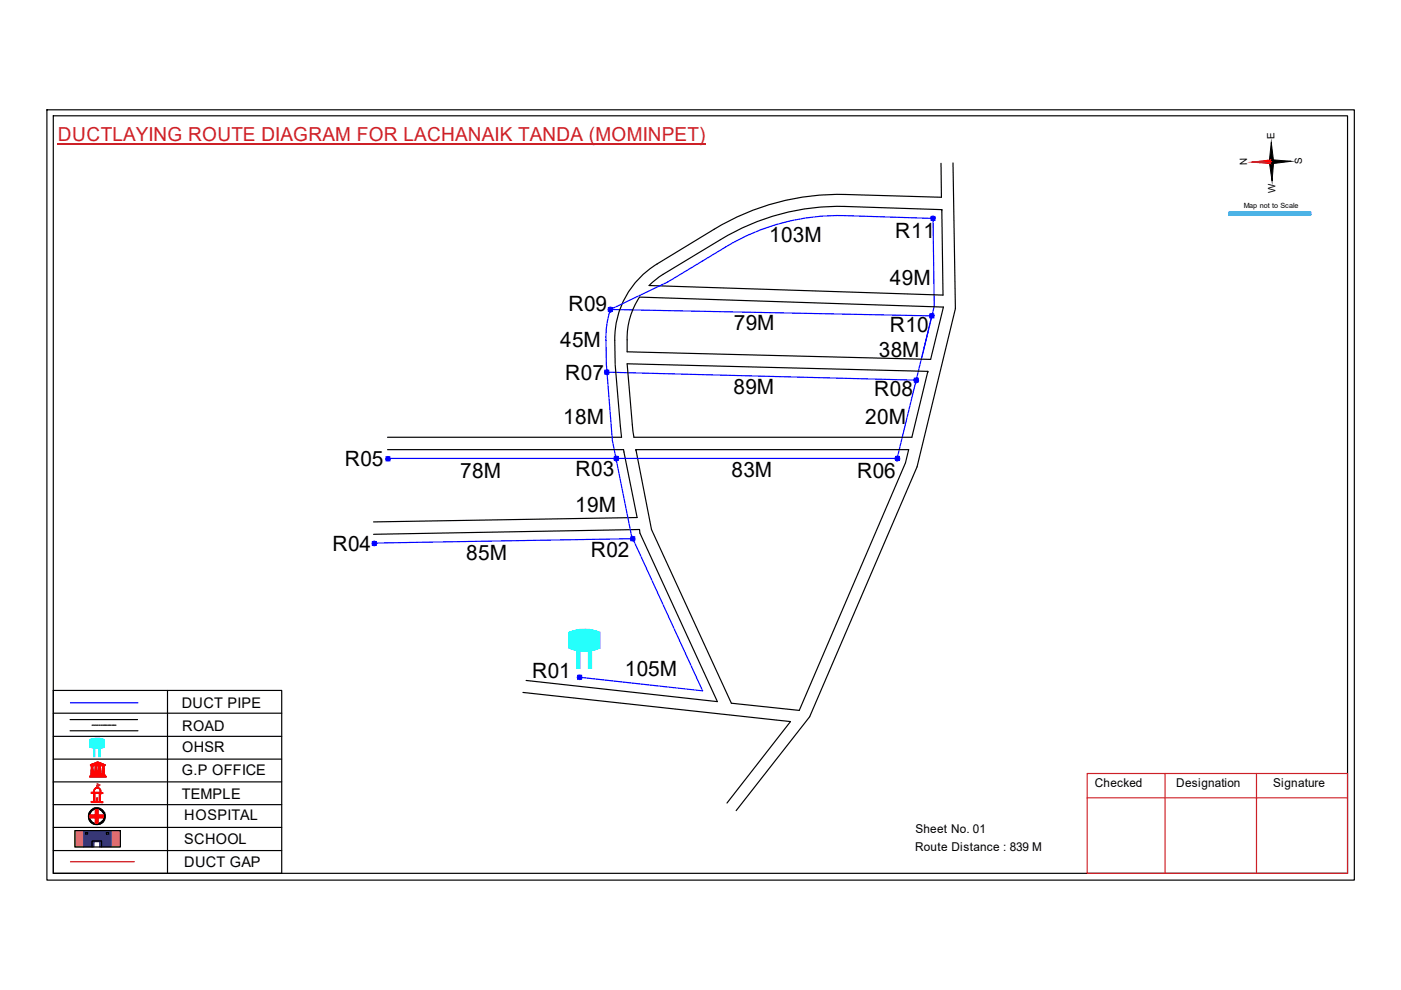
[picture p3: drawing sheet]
<svg xmlns="http://www.w3.org/2000/svg" width="297mm" height="210mm" viewBox="0 0 297 210" stroke-linecap="round" stroke-linejoin="round" font-family="sans-serif">
<path d="M11.3 151.2h48.4M11.3 156.1h48.4M14.9 152.6h14.3M14.9 154.9h14.3M35.5 146.4v38.8M11.3 175.4h48.4M11.3 161h48.4M11.3 165.8h48.4M11.3 170.6h48.4M11.3 180.3h48.4" fill="none" stroke="#000" stroke-width=".25"/>
<path d="M21 158.6h.3v1.8h-.3z" fill-rule="evenodd" fill="#0ffffc"/>
<path d="M21 158.6h.3v1.8h-.3z" fill="none" stroke="#0ffffc" stroke-width=".21"/>
<path d="M19.9 158.6h.2v1.8h-.2z" fill-rule="evenodd" fill="#0ffffc"/>
<path d="M19 156.9l1.6-.4 1.5 .3v1.6l-1.5 .3-1.6-.4zM19.9 158.6h.2v1.8h-.2z" fill="none" stroke="#0ffffc" stroke-width=".21"/>
<path d="M19 156.8a4.2 4.2 0 0 1 3.1 0v1.7a4.5 4.5 0 0 1-3-.1z" fill-rule="evenodd" fill="#0ffffc"/>
<path d="M19 156.8a4.2 4.2 0 0 1 3.1 0v1.7a4.5 4.5 0 0 1-3-.1z" fill="none" stroke="#0ffffc" stroke-width=".21"/>
<path d="M19 164.6h3.5v.2h-3.5zM19.2 164.3h3.1v.2h-3.1zM19.2 162.1l1.5-.6 1.6 .7zM19.3 162.4l.6-.1-.2 .1 .1 1.7h-.5l.1-1.7zM19.3 164.2h2.8v.1h-2.8zM19.5 162.1l1.2-.5 1.3 .5zM20.1 162.3h.5v1.8h-.5zM20.7 161.7l.2 .1-.2 .3zM20.9 162.3h.5v1.8h-.5zM21.6 162.3l.6 .1h-.1v1.7h-.4l.1-1.7z" fill="none" stroke="#f00" stroke-width=".21"/>
<path d="M21.6 162.3h.5v1.8h-.5z" fill-rule="evenodd" fill="#f00"/>
<path d="M21.6 162.3h.5v1.8h-.5z" fill="none" stroke="#f00" stroke-width=".21"/>
<path d="M20.9 162.3h.5v1.8h-.5z" fill-rule="evenodd" fill="#f00"/>
<path d="M20.9 162.3h.5v1.8h-.5z" fill="none" stroke="#f00" stroke-width=".21"/>
<path d="M20.1 162.3h.5v1.8h-.5z" fill-rule="evenodd" fill="#f00"/>
<path d="M20.1 162.3h.5v1.8h-.5z" fill="none" stroke="#f00" stroke-width=".21"/>
<path d="M19.3 162.3h.5v1.8h-.5z" fill-rule="evenodd" fill="#f00"/>
<path d="M19.3 162.3h.5v1.8h-.5z" fill="none" stroke="#f00" stroke-width=".21"/>
<path d="M20.6 161.7h.4v.4h-.4z" fill-rule="evenodd" fill="#f00"/>
<path d="M19 164.6h3.6v.2h-3.6zM19 164.7h3.6M19.2 164.3h3.1v.2h-3.1zM19.2 164.4h3.1M19.3 164.2h2.8v.1h-2.8zM19.3 164.3h2.8M20.6 161.7h.4v.4h-.4z" fill="none" stroke="#f00" stroke-width=".21"/>
<path d="M19.2 162.1l1-.4a.94 .94 0 0 1 1.1 0l1 .4v.2h-3.1zM19.9 162.1h.7l-.1-.3zM21 161.8l-.1 .3h.7z" fill-rule="evenodd" fill="#f00"/>
<path d="M19.2 162.1l1-.4a.94 .94 0 0 1 1.1 0l1 .4v.2h-3.1zM19.9 162.1l.6-.3 .1 .3zM20.1 168.1h1l-.1 1.9-.9-.1zM20.1 167.2a.73 .73 0 0 1 .9-.2 .73 .73 0 0 1 .4 .9v.2h.4v.1h-.5v1.7l.5 .1v.2l-2.5-.1v-.2h.6v-1.8h-.5v-.1h.5v-.4zM20.1 167.3a.55 .55 0 0 1 1 0l.2 .8-1.4-.1zM20.5 169.2l.1 .6zM20.6 166.5l.1 .5zM21 161.8l.6 .3h-.7z" fill="none" stroke="#f00" stroke-width=".21"/>
<path d="M20.6 166.2l.6 .3-.5 .3z" fill="none" stroke="#e66000" stroke-width=".21"/>
<path d="M20 167.2a.8 .8 0 0 1 1.4 .3v.5l.4 .1v.1l-.5 .1v1.5l.1 .2h.4v.2h-2.5v-.3l.6-.1v-1.6h-.6v-.2h.5zM20.1 167.4l-.2 .6h1.3l-.1-.6-.2-.3h-.5zM20.1 168.3v1.6h.9v-1.7zM20.4 169.2h.3l-.1 .7h-.2z" fill-rule="evenodd" fill="#f00"/>
<path d="M20 167.2a.8 .8 0 0 1 1.4 .3v.5l.4 .1v.1l-.5 .1v1.5l.1 .2h.4v.2h-2.5v-.3l.6-.1v-1.6h-.6v-.2h.5zM20.1 167.4l.3-.3h.5l.2 .3 .1 .6h-1.3zM20.1 168.3l.9-.1v1.7h-.9zM20.4 169.2h.3l-.1 .7h-.2z" fill="none" stroke="#f00" stroke-width=".21"/>
<path d="M20.6 166.5v.5z" fill="#f00"/>
<path d="M20.6 166.5v.5z" fill="none" stroke="#f00" stroke-width=".21"/>
<path d="M20.6 166.5v.5z" fill="#f00"/>
<path d="M20.6 166.5v.5z" fill="none" stroke="#f00" stroke-width=".21"/>
<path d="M20.6 166.5v.5z" fill="#f00"/>
<path d="M20.6 166.5v.5zM20.6 166.5v.5" fill="none" stroke="#f00" stroke-width=".21"/>
<path d="M20.7 166.8l-.1 .2z" fill="#f00"/>
<path d="M20.7 166.8l-.1 .2z" fill="none" stroke="#f00" stroke-width=".21"/>
<path d="M20.7 166.8v.2z" fill="#f00"/>
<path d="M20.7 166.8v.2z" fill="none" stroke="#f00" stroke-width=".21"/>
<path d="M20.6 167h.1z" fill="#f00"/>
<path d="M20.6 167h.1z" fill="none" stroke="#f00" stroke-width=".21"/>
<path d="M20.6 167h.1z" fill="#f00"/>
<path d="M20.6 167h.1z" fill="none" stroke="#f00" stroke-width=".21"/>
<path d="M20.6 166.2l.6 .3-.6 .3z" fill-rule="evenodd" fill="#e66000"/>
<path d="M20.6 166.2l.6 .3-.6 .3z" fill="none" stroke="#e66000" stroke-width=".21"/>
<path d="M11.3 146.4h48.4v38.8h-48.4zM19.5 153.8h.4M20 153.8h.3M20.4 153.8h.4M21 153.8h.2M21.4 153.8h.3M21.9 153.8h.3M22.3 153.8h.3M22.8 153.8h.4M23.2 153.8h.4M23.7 153.8h.4M24.2 153.8h.4" fill="none" stroke="#000" stroke-width=".25"/>
<path d="M14.9 149h14.3" fill="none" stroke="#00f" stroke-width=".25"/>
<g fill="none" stroke="#000" stroke-width=".21">
<path d="M19.3 172a1.56 1.56 0 0 1 2.7 .5 1.59 1.59 0 0 1-.6 1.8 1.54 1.54 0 0 1-2.1-.2 1.54 1.54 0 0 1 0-2.1z"/>
<circle cx="20.5" cy="173" r="1.81"/>
<circle cx="20.5" cy="173.1" r="1.78"/>
<circle cx="20.5" cy="173.1" r="1.59"/>
</g>
<path d="M18.7 173a1.81 1.81 0 0 1 3.6 0 1.81 1.81 0 0 1-3.6 0zM19.6 171.8a1.57 1.57 0 0 0 .3 2.7 1.57 1.57 0 0 0 2.2-1.6 1.69 1.69 0 0 0-2.2-1.3z" fill-rule="evenodd" fill="#000"/>
<path d="M19.1 172.8h1.2v-1.1h.5v1.1h1.1v.6h-1.1v1.1h-.5v-1.1h-1.2z" fill="none" stroke="#f00" stroke-width=".25"/>
<path d="M19.1 172.8h1.1v-1.1h.6v1.1h1.1v.6h-1.1v1.1h-.6v-1.1h-1.1z" fill-rule="evenodd" fill="#f00"/>
<path d="M19.1 172.8h1.1v-1.1h.6v1.1h1.1v.6h-1.1v1.1h-.6v-1.1h-1.1z" fill="none" stroke="#f00" stroke-width=".21"/>
<path d="M14.9 182.7h13.6" fill="none" stroke="#f00" stroke-width=".25"/>
<path d="M15.9 176.1h1.9v3.5h-1.9zM23.6 176.1h1.9v3.5h-1.9z" fill-rule="evenodd" fill="#c8c92d"/>
<path d="M15.9 176.1h1.9v3.5h-1.9zM23.6 176.1h1.9v3.5h-1.9z" fill="none" stroke="#c8c92d" stroke-width=".21"/>
<path d="M17.7 176.1h5.9v3.5h-2.5v-1.1h-1.2v1.1h-2.2zM18.2 176.5v.4h.3v-.4zM22.6 176.5v.4h.4v-.4z" fill-rule="evenodd" fill="#293189"/>
<path d="M17.7 176.1h5.9v3.5h-2.5v-1.1h-1.2v1.1h-2.2zM18.2 176.5h.3v.4h-.3zM22.6 176.5h.4v.4h-.4z" fill="none" stroke="#293189" stroke-width=".21"/>
<path d="M9.9 23.3h277.2v163.3h-277.2zM11.3 24.6h274.4v160.6h-274.4zM15.9 176.1h9.6v3.5h-9.6zM18.2 176.5h.4v.4h-.4zM19.5 179.6v-1.3h2v1.3M22.6 176.5h.5v.4h-.5z" fill="none" stroke="#000" stroke-width=".25"/>
<path d="M12.2 30.4h137.4M230.5 164h55.2v21.2h-55.2zM230.5 169.2h55.2M247 164v21.2M266.4 164v21.2" fill="none" stroke="#cd2027" stroke-width=".25"/>
<path d="M269.1 34.3h.9l-.3 4.1zM269.5 30.2l.5 4.1h-.9z" fill="#000"/>
<path d="M269.1 34.3h.9l-.3 4.1zM269.5 30.2l.5 4.1h-.9z" fill="none" stroke="#000" stroke-width=".21"/>
<path d="M265.5 34.4l4.1-.5v.8z" fill="#f00"/>
<path d="M265.5 34.4l4.1-.5v.8z" fill="none" stroke="#f00" stroke-width=".21"/>
<path d="M269.6 33.9l4.1 .3-4.1 .5z" fill="#000"/>
<path d="M269.6 33.9l4.1 .3-4.1 .5z" fill="none" stroke="#000" stroke-width=".21"/>
<path d="M273.7 34.2l-8.2 .2" fill="none" stroke="#000" stroke-width=".25"/>
<path d="M269.6 34.3l-4.1 .1" fill="none" stroke="#f00" stroke-width=".25"/>
<path d="M260.6 45h17.2v.6h-17.2z" fill-rule="evenodd" fill="#0093dd"/>
<path d="M260.6 45h17.2v.6h-17.2z" fill="none" stroke="#0093dd" stroke-width=".21"/>
<path d="M260.6 45h17.3v.6h-17.3z" fill="none" stroke="#0093dd" stroke-width=".25"/>
<g fill="none" stroke="#000" stroke-width=".25">
<path d="M199.5 34.6l.1 7.2-20.4-.6a51 51 0 0 0-27.8 7.4l-12.1 7.4a18.6 18.6 0 0 0-9 16.1l.1 5M202.1 34.5l.5 30.9-8.2 33.6-22.7 53-15.6 19.9M199.7 44.4h.1M130.4 77.3l1.4 15.4h-49.6M133 77.1l63.7 1.6-3.4 14h-58.9zM135.6 63l64.4 2.1-2.7 11.1-64.3-1.6a18.6 18.6 0 0 1 1.2-9.1zM137.6 60.5l1.4-1.2 1.6-1.1 12.2-7.4a48.3 48.3 0 0 1 26.3-7l20.6 .6 .2 18.2zM196.7 78.7h.1M82.2 95.3h50l2.9 14.4-55.9 1M134.8 95.3h.1M134.8 95.3h57.9l-.7 2.8-22.5 52.5-14.4-1.5-17-36.8zM79.2 113.3l56.4-1 .1 .7 16.4 35.8-40.6-4.5"/>
<path d="M110.9 146.8l56.7 6.2-13.5 17.3"/>
</g>
<path d="M128.6 78.9l65.7 1.7M129.4 65.6l12.2-5.8 12.2-7.4a46 46 0 0 1 25.3-6.7l18.7 .6 .3 18.6-2.7 10.9M129.4 65.6a19 19 0 0 0-.9 6.5l.1 5.2 1.2 16.1 4.1 20.2 15.1 32.9-26.1-2.9M129.4 65.6l68.2 1.4-7.4 30.2h-108M134.2 114.2l-54.9 .9" fill="none" stroke="#00f" stroke-width=".25"/>
<circle cx="122.9" cy="143.6" r=".55" fill="#00f"/>
<circle cx="122.9" cy="143.6" r=".55" fill="none" stroke="#00f" stroke-width=".21"/>
<circle cx="134.2" cy="114.2" r=".55" fill="#00f"/>
<circle cx="134.2" cy="114.2" r=".55" fill="none" stroke="#00f" stroke-width=".21"/>
<path d="M130.3 96.8h.8v.8l-.5 .2-.3-.2-.2-.4z" fill-rule="evenodd" fill="#00f"/>
<path d="M130.3 96.8h.8v.8l-.5 .2-.3-.2-.2-.4z" fill="none" stroke="#00f" stroke-width=".21"/>
<path d="M189.9 96.8h.8v.8l-.5 .2-.3-.2-.2-.4z" fill-rule="evenodd" fill="#00f"/>
<path d="M189.9 96.8h.8v.8l-.5 .2-.3-.2-.2-.4z" fill="none" stroke="#00f" stroke-width=".21"/>
<circle cx="194.3" cy="80.6" r=".55" fill="#00f"/>
<circle cx="194.3" cy="80.6" r=".55" fill="none" stroke="#00f" stroke-width=".21"/>
<circle cx="128.7" cy="78.9" r=".55" fill="#00f"/>
<circle cx="128.7" cy="78.9" r=".55" fill="none" stroke="#00f" stroke-width=".21"/>
<path d="M197.4 45.9h.8v.8h-.8z" fill-rule="evenodd" fill="#00f"/>
<path d="M197.4 45.9h.8v.8h-.8z" fill="none" stroke="#00f" stroke-width=".21"/>
<circle cx="129.4" cy="65.6" r=".55" fill="#00f"/>
<circle cx="129.4" cy="65.6" r=".55" fill="none" stroke="#00f" stroke-width=".21"/>
<circle cx="197.6" cy="66.9" r=".55" fill="#00f"/>
<circle cx="197.6" cy="66.9" r=".55" fill="none" stroke="#00f" stroke-width=".21"/>
<path d="M124.8 137.8h.6v3.9h-.6z" fill-rule="evenodd" fill="#0ffffc"/>
<path d="M124.8 137.8h.6v3.9h-.6z" fill="none" stroke="#0ffffc" stroke-width=".21"/>
<path d="M122.3 137.8h.7v3.9h-.7z" fill-rule="evenodd" fill="#0ffffc"/>
<path d="M120.6 134.1a8.3 8.3 0 0 1 6.5 0v3.3a8.3 8.3 0 0 1-6.5-.1zM122.3 137.8h.7v3.9h-.7z" fill="none" stroke="#0ffffc" stroke-width=".21"/>
<path d="M120.7 134a8.4 8.4 0 0 1 6.5 0v3.5a9.5 9.5 0 0 1-6.6-.1z" fill-rule="evenodd" fill="#0ffffc"/>
<path d="M120.7 134a8.4 8.4 0 0 1 6.5 0v3.5a9.5 9.5 0 0 1-6.6-.1z" fill="none" stroke="#0ffffc" stroke-width=".21"/>
<path d="M78.9 114.8h.9v.9h-.9z" fill-rule="evenodd" fill="#00f"/>
<path d="M78.9 114.8h.9v.9h-.9z" fill="none" stroke="#00f" stroke-width=".21"/>
<circle cx="82.3" cy="97.2" r=".55" fill="#00f"/>
<circle cx="82.3" cy="97.2" r=".55" fill="none" stroke="#00f" stroke-width=".21"/>
<g font-size="4.5">
<text x="163.1" y="51.2">103M</text>
<text x="189.8" y="50.5">R11</text>
<text x="188.7" y="60.4">49M</text>
<text x="120.5" y="66">R09</text>
<text x="155.6" y="70">79M</text>
<text x="188.7" y="70.4">R10</text>
<text x="118.7" y="73.6">45M</text>
<text x="186.3" y="75.8">38M</text>
<text x="119.8" y="80.6">R07</text>
<text x="155.5" y="83.5">89M</text>
<text x="185.4" y="83.9">R08</text>
<text x="119.4" y="89.8">18M</text>
<text x="183.4" y="89.9">20M</text>
<text x="73.1" y="98.7">R05</text>
<text x="97.6" y="101.3">78M</text>
<text x="122" y="100.9">R03</text>
<text x="155.1" y="101.2">83M</text>
<text x="181.7" y="101.3">R06</text>
<text x="122" y="108.5">19M</text>
<text x="70.5" y="116.8">R04</text>
<text x="98.8" y="118.8">85M</text>
<text x="125.3" y="118.2">R02</text>
<text x="112.8" y="143.8">R01</text>
<text x="132.5" y="143.3">105M</text>
</g>
<text font-size="4.1" fill="#cd2027" x="12.2" y="29.9">DUCTLAYING ROUTE DIAGRAM FOR LACHANAIK TANDA (MOMINPET)</text>
<g font-size="3.1">
<text x="38.6" y="150">DUCT PIPE</text>
<text x="38.6" y="154.9">ROAD</text>
<text x="38.6" y="159.5">OHSR</text>
<text x="38.6" y="164.3">G.P OFFICE</text>
<text x="38.6" y="169.3">TEMPLE</text>
<text x="39.1" y="173.9">HOSPITAL</text>
<text x="39.1" y="179">SCHOOL</text>
<text x="39.1" y="183.8">DUCT GAP</text>
</g>
<g font-size="2.6">
<text x="232.1" y="167">Checked</text>
<text x="249.4" y="167">Designation</text>
<text x="270" y="167">Signature</text>
<text x="194.1" y="176.6">Sheet No. 01</text>
<text x="194" y="180.3">Route Distance : 839 M</text>
</g>
<g font-size="2.1">
<text x="270.2" y="29.5" transform="rotate(-91 270.2 29.5)">E</text>
<text x="264.5" y="35.1" transform="rotate(-91 264.5 35.1)">N</text>
<text x="276.1" y="34.8" transform="rotate(-91 276.1 34.8)">S</text>
<text x="270.5" y="40.9" transform="rotate(-91 270.5 40.9)">W</text>
</g>
<text font-size="1.5" x="263.7" y="44.2">Map not to Scale</text>
</svg>
